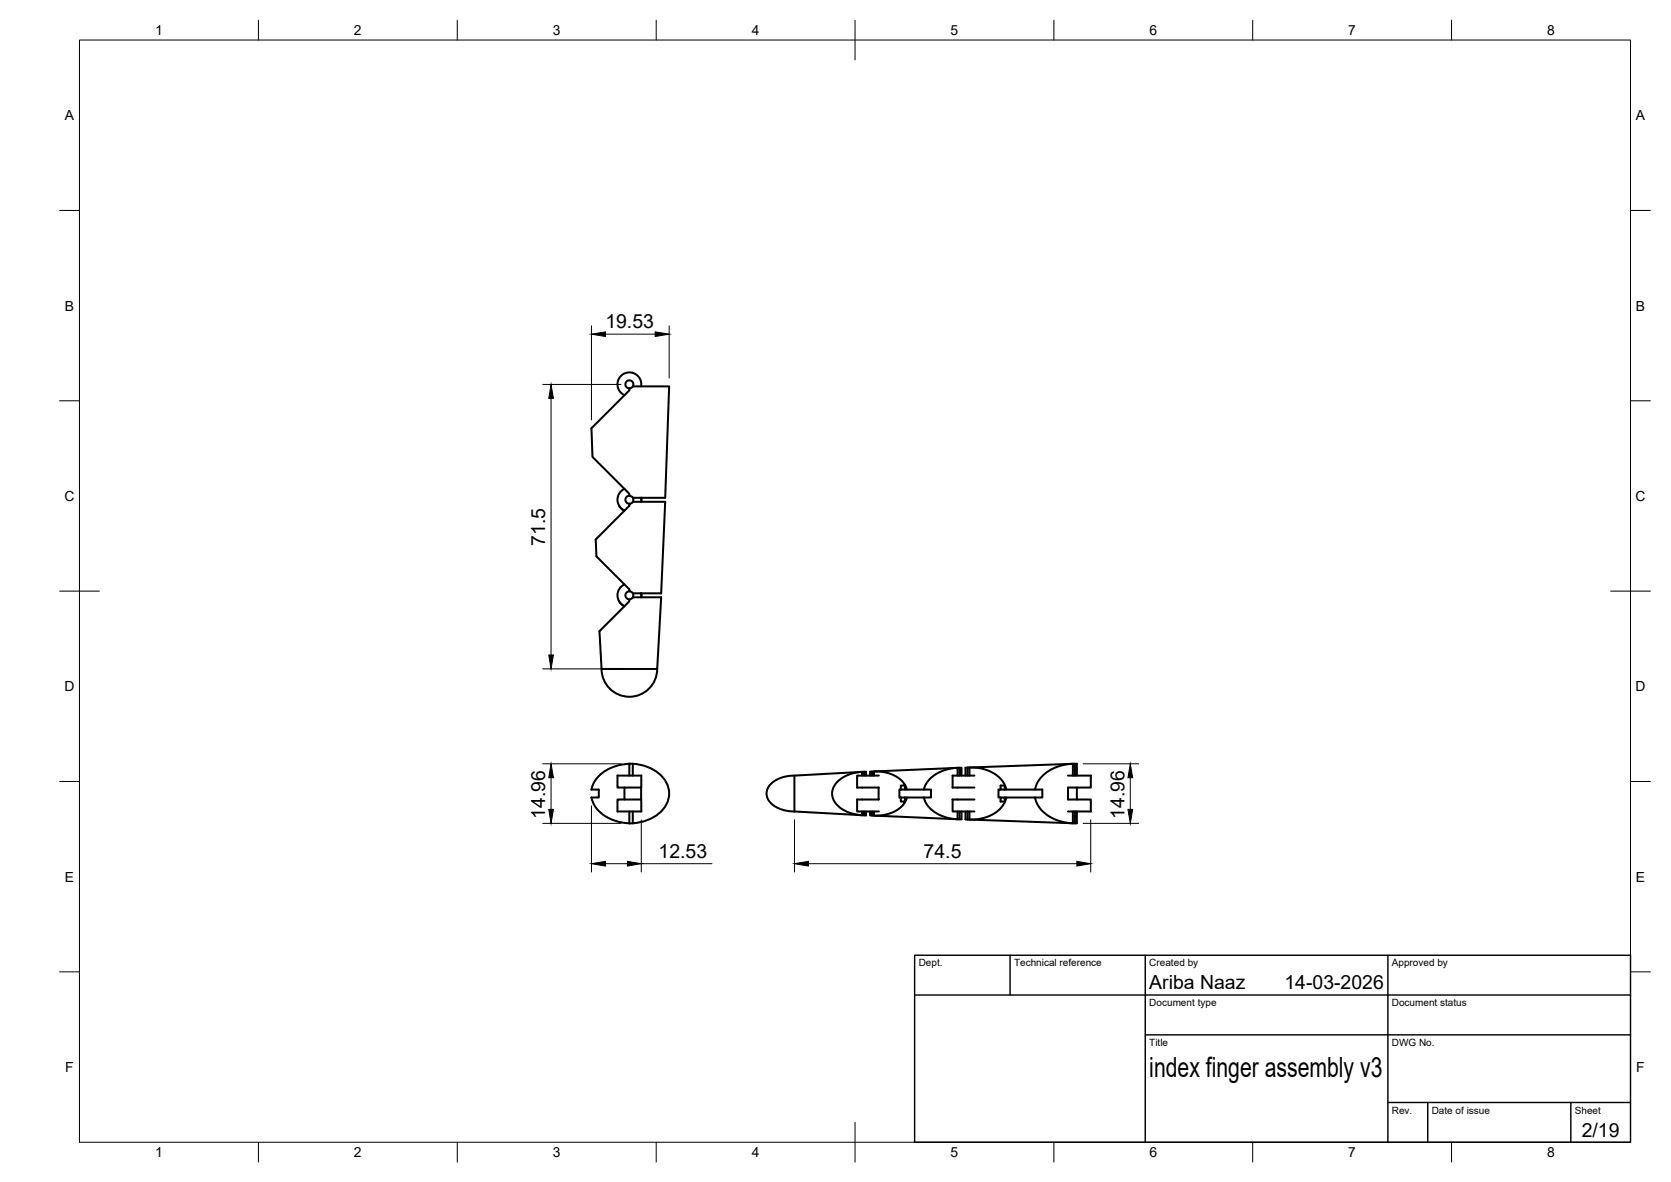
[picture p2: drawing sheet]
<svg xmlns="http://www.w3.org/2000/svg" width="420mm" height="297mm" viewBox="0 0 420 297" stroke-linecap="round" stroke-linejoin="round" font-family="sans-serif">
<!-- layer: Visible -->
<g fill="none" stroke="#000" stroke-width=".51">
<path d="M158.2 97.6l.5-.1 .4-.4h9.2l-1 28h-8.2l-.3-.3-.6-.2v-.5l-.1-.2-9.1-9.1-.3-7.2 9.5-9.5zM159.1 97.1a1.01 1.01 0 0 0-.5-1.5 1.01 1.01 0 0 0-1.3 .8 1.01 1.01 0 0 0 1 1.2M161.2 97.1a3 3 0 0 0-2.2-3.4 3 3 0 0 0-3.6 1.9 3 3 0 0 0 1.6 3.7M155.6 127l.7 .9 .7 .5M157 122.8a3 3 0 0 0-1.7 2.8 3 3 0 0 0 1.7 2.7M158.3 124.6a1.01 1.01 0 0 0-1.1 1 1.01 1.01 0 0 0 1.1 1M159.1 126.1l-.3 .3-.6 .2v.5l-.3 .3-8.1 8.2 .2 4.2 8.1 8.1 .1 .7 .6 .2 .3 .3M159.1 126.1h8.2l-1.1 23h-7.1M159.1 125.1l.2 .5-.2 .5M161.2 125.1v1zM155.6 151l.7 .9 .7 .5M157 146.9a3 3 0 0 0-1.7 2.7 3 3 0 0 0 1.7 2.7"/>
<path d="M158.2 150.6l.5-.1 .4-.4h7.1l-1 18h-13.9l-.6-9.5 7.5-7.5zM158.3 148.6a1.01 1.01 0 0 0-1.1 1 1.01 1.01 0 0 0 1.1 1M159.1 149.1l.2 .5-.2 .5M161.2 149.1l.1 1zM151.3 168.1a7 7 0 0 0 7 7 7 7 0 0 0 6.9-7M155.3 194.9h5.9v3h-5.9zM157 197.9v3M158.2 191.9l-2.9 .5-2.2 .8-1.2 .7-1.2 .9-1 1.3-.5 .9-.5 1.4h1.9v2h-1.9l.9 2.2 1.3 1.5 1.2 .9 1.7 1 2.4 .7 2 .2M158.2 194.9v-3h.9v3M159.1 191.9a9.7 9.7 0 0 1 8.8 5.6 6.8 6.8 0 0 1-4.1 8.2 12.3 12.3 0 0 1-4.7 1.2M161.2 197.9v3M199.7 194.9v9"/>
<path d="M215.5 197.9h5.5M216.7 194.9v-.9h-.1l-2.4 .4-2.3 1-1.8 1.6-.6 1.1-.3 1 .1 .9 .4 1.2 .7 1 .8 .8 2.5 1.3 3 .6-17-1M217.3 194.9v-1h.5v1M217.3 193.9l-18.8 1.1-2.1 .4-1.7 .9-1.2 1.1-.6 1.1-.2 1.1 .5 1.4 .8 1 1.7 1.1 2 .6 2 .2M219.3 193.9v1M219.8 194.9v-1h.3l2.2 .1 2 .6 1.6 .9 .9 .8 .8 1 .4 1.1h-.5v-1h-1v1h-.4v2h.4v1h1v-1h.5l-1 1.9-1.6 1.4-1.8 .8-3.1 .5h-.7v-1.1M220.9 197.9v3M221 194.9h-5.5v3M226.5 198.4h1M228 198.4h4.3M240.8 194.9v-1.9l-1.9 .2-2.1 .6-1.6 .8-1.5 1.3-1 1.3-.4 1.2h1.8v2h-1.8l.3 1.1 .8 1.2 1.5 1.4 2.8 1.3 3.1 .5v-2M241.3 194.9v-2h.5v2"/>
<path d="M241.3 192.9l-22.1 1h-.4v1M243.3 192.9v2M243.8 192.9l3 .2 1.6 .5 1.6 .8 1.4 1.1 .9 1.1 .7 1.8h-.4M243.8 192.9h-1v2M243.8 192.9l26-1v3M243.8 192.9v2M245 194.9h-5.5v3h5.5M251.6 197.4h1v1h-1zM251.6 198.4h-.5v2h.5M253 198.4h9.1v2h-9.1M268.5 194.9h5.8v3h-5.8v3h5.8v3h-5.8M270.3 191.9v3"/>
<path d="M270.8 194.9v-3l-2.7 .2-2.3 .6-2.5 1.3-1.3 1.1-1.1 1.6-.7 1.7M270.8 197.9v3M155.3 200.9h5.9v3h-5.9zM158.2 203.9v3h.9M159.1 203.9v3M215.5 200.9h5.5M215.5 200.9v3h5.5M216.7 203.9v1h.6v-1M217.8 203.9v1h-.5M218.8 203.9v1h.5M219.3 203.9v1l22 1h.5v-2M226.5 200.4h1"/>
<path d="M228 200.4h4.3M241.3 203.9v2M242.8 203.9v2l1 .1M243.3 203.9v2M243.8 203.9v2.1M245 200.9h-5.5v3h5.5M251.6 200.4h1v1h-1zM252.6 200.4h.4v.2l-.7 1.6-.9 1.1-1.2 1-2.8 1.3-1.6 .3-2 .1M260.2 200.4l.7 1.9 1.4 1.7 1.6 1.2 2.3 1.1 2.4 .5 2.2 .1v-3M269.8 203.9v3l-26-.9M270.3 203.9v3"/>
</g>
<!-- layer: BORDER -->
<g fill="none" stroke="#000" stroke-width=".25">
<path d="M20 10.1h390v276.9h-390zM65 5.1v5M115 5.1v5M165 5.1v5M215 5.1v10M265 5.1v5M315 5.1v5M365 5.1v5M15 52.9h5M410 52.9h5M15 100.7h5M410 100.7h5"/>
<path d="M15 148.6h10M405 148.6h10M15 196.4h5M410 196.4h5M15 244.2h5M410 244.2h5M65 287v5M115 287v5M165 287v5M215 282.1v9.9M265 287v5M315 287v5"/>
<path d="M365 287v5"/>
</g>
<!-- layer: TITLEBLOCK -->
<path d="M230 240.1h180v46.9h-180zM230 250h180M254 240.1v9.9M288 240.1v46.9M349 240.1v46.9M288 260.1h122M349 277.1h61M359 277.1v9.9M395 277.1v9.9" fill="none" stroke="#000" stroke-width=".36"/>
<!-- layer: FD_Dimensions -->
<g fill="none" stroke="#000" stroke-width=".25">
<path d="M136.5 96.6h19.6M148.7 81.9v23.6M152.2 84h12.5M168.3 81.9v13.1M138.6 100.1v64.5M136.5 168.1h19.6M136.5 191.9h19.6M138.6 195.4v8M272.4 191.9h13.9M284.2 195.4v8M136.5 206.9h19.6M148.7 202.5v16.6"/>
<path d="M152.2 217.1h5.6M161.2 217.1h17.8M161.2 206v13.1M199.8 206v13.1M203.3 217.1h67.5M272.4 206.9h13.9M274.3 206v13.1"/>
</g>
<path d="M148.7 84l3.5-.6v1.2zM164.7 83.4l3.6 .6-3.6 .6zM138.6 96.6l.5 3.5h-1.1zM138 164.6h1.1l-.5 3.5zM138.6 191.9l.5 3.5h-1.1zM284.2 191.9l.6 3.5h-1.2zM138 203.4h1.1l-.5 3.5zM148.7 217.1l3.5-.6v1.1zM157.8 216.5l3.4 .6-3.4 .5zM199.8 217.1l3.5-.6v1.1zM270.8 216.5l3.5 .6-3.5 .5zM283.6 203.4h1.2l-.6 3.5z" fill="#000" stroke="#000" stroke-width=".25"/>
<text font-size="7" x="289" y="270.6">index finger assembly v3</text>
<g font-size="4.9">
<text x="152.2" y="82.5">19.53</text>
<text x="137.1" y="137.1" transform="rotate(-90 137.1 137.1)">71.5</text>
<text x="137.1" y="205.7" transform="rotate(-90 137.1 205.7)">14.96</text>
<text x="282.7" y="205.7" transform="rotate(-90 282.7 205.7)">14.96</text>
<text x="165.6" y="215.6">12.53</text>
<text x="232.2" y="215.6">74.5</text>
<text x="289" y="248.5">Ariba Naaz</text>
<text x="323" y="248.5">14-03-2026</text>
<text x="397.7" y="285.7">2/19</text>
</g>
<g font-size="3.5">
<text x="39" y="8.8">1</text>
<text x="89" y="8.8">2</text>
<text x="139" y="8.8">3</text>
<text x="189" y="8.8">4</text>
<text x="239" y="8.8">5</text>
<text x="289" y="8.8">6</text>
<text x="339" y="8.8">7</text>
<text x="389" y="8.8">8</text>
<text x="16.3" y="30.2">A</text>
<text x="411.3" y="30.2">A</text>
<text x="16.3" y="78">B</text>
<text x="411.3" y="78">B</text>
<text x="16.2" y="125.9">C</text>
<text x="411.2" y="125.9">C</text>
<text x="16.2" y="173.7">D</text>
<text x="411.2" y="173.7">D</text>
<text x="16.3" y="221.6">E</text>
<text x="411.3" y="221.6">E</text>
<text x="16.4" y="269.4">F</text>
<text x="411.4" y="269.4">F</text>
<text x="39" y="290.8">1</text>
<text x="89" y="290.8">2</text>
<text x="139" y="290.8">3</text>
<text x="189" y="290.8">4</text>
<text x="239" y="290.8">5</text>
<text x="289" y="290.8">6</text>
<text x="339" y="290.8">7</text>
<text x="389" y="290.8">8</text>
</g>
<g font-size="2.5">
<text x="231" y="242.9">Dept.</text>
<text x="255" y="242.9">Technical reference</text>
<text x="289" y="242.9">Created by</text>
<text x="350" y="242.9">Approved by</text>
<text x="289" y="252.8">Document type</text>
<text x="350" y="252.8">Document status</text>
<text x="289" y="262.9">Title</text>
<text x="350" y="262.9">DWG No.</text>
<text x="350" y="279.9">Rev.</text>
<text x="360" y="279.9">Date of issue</text>
<text x="396" y="279.9">Sheet</text>
</g>
</svg>
